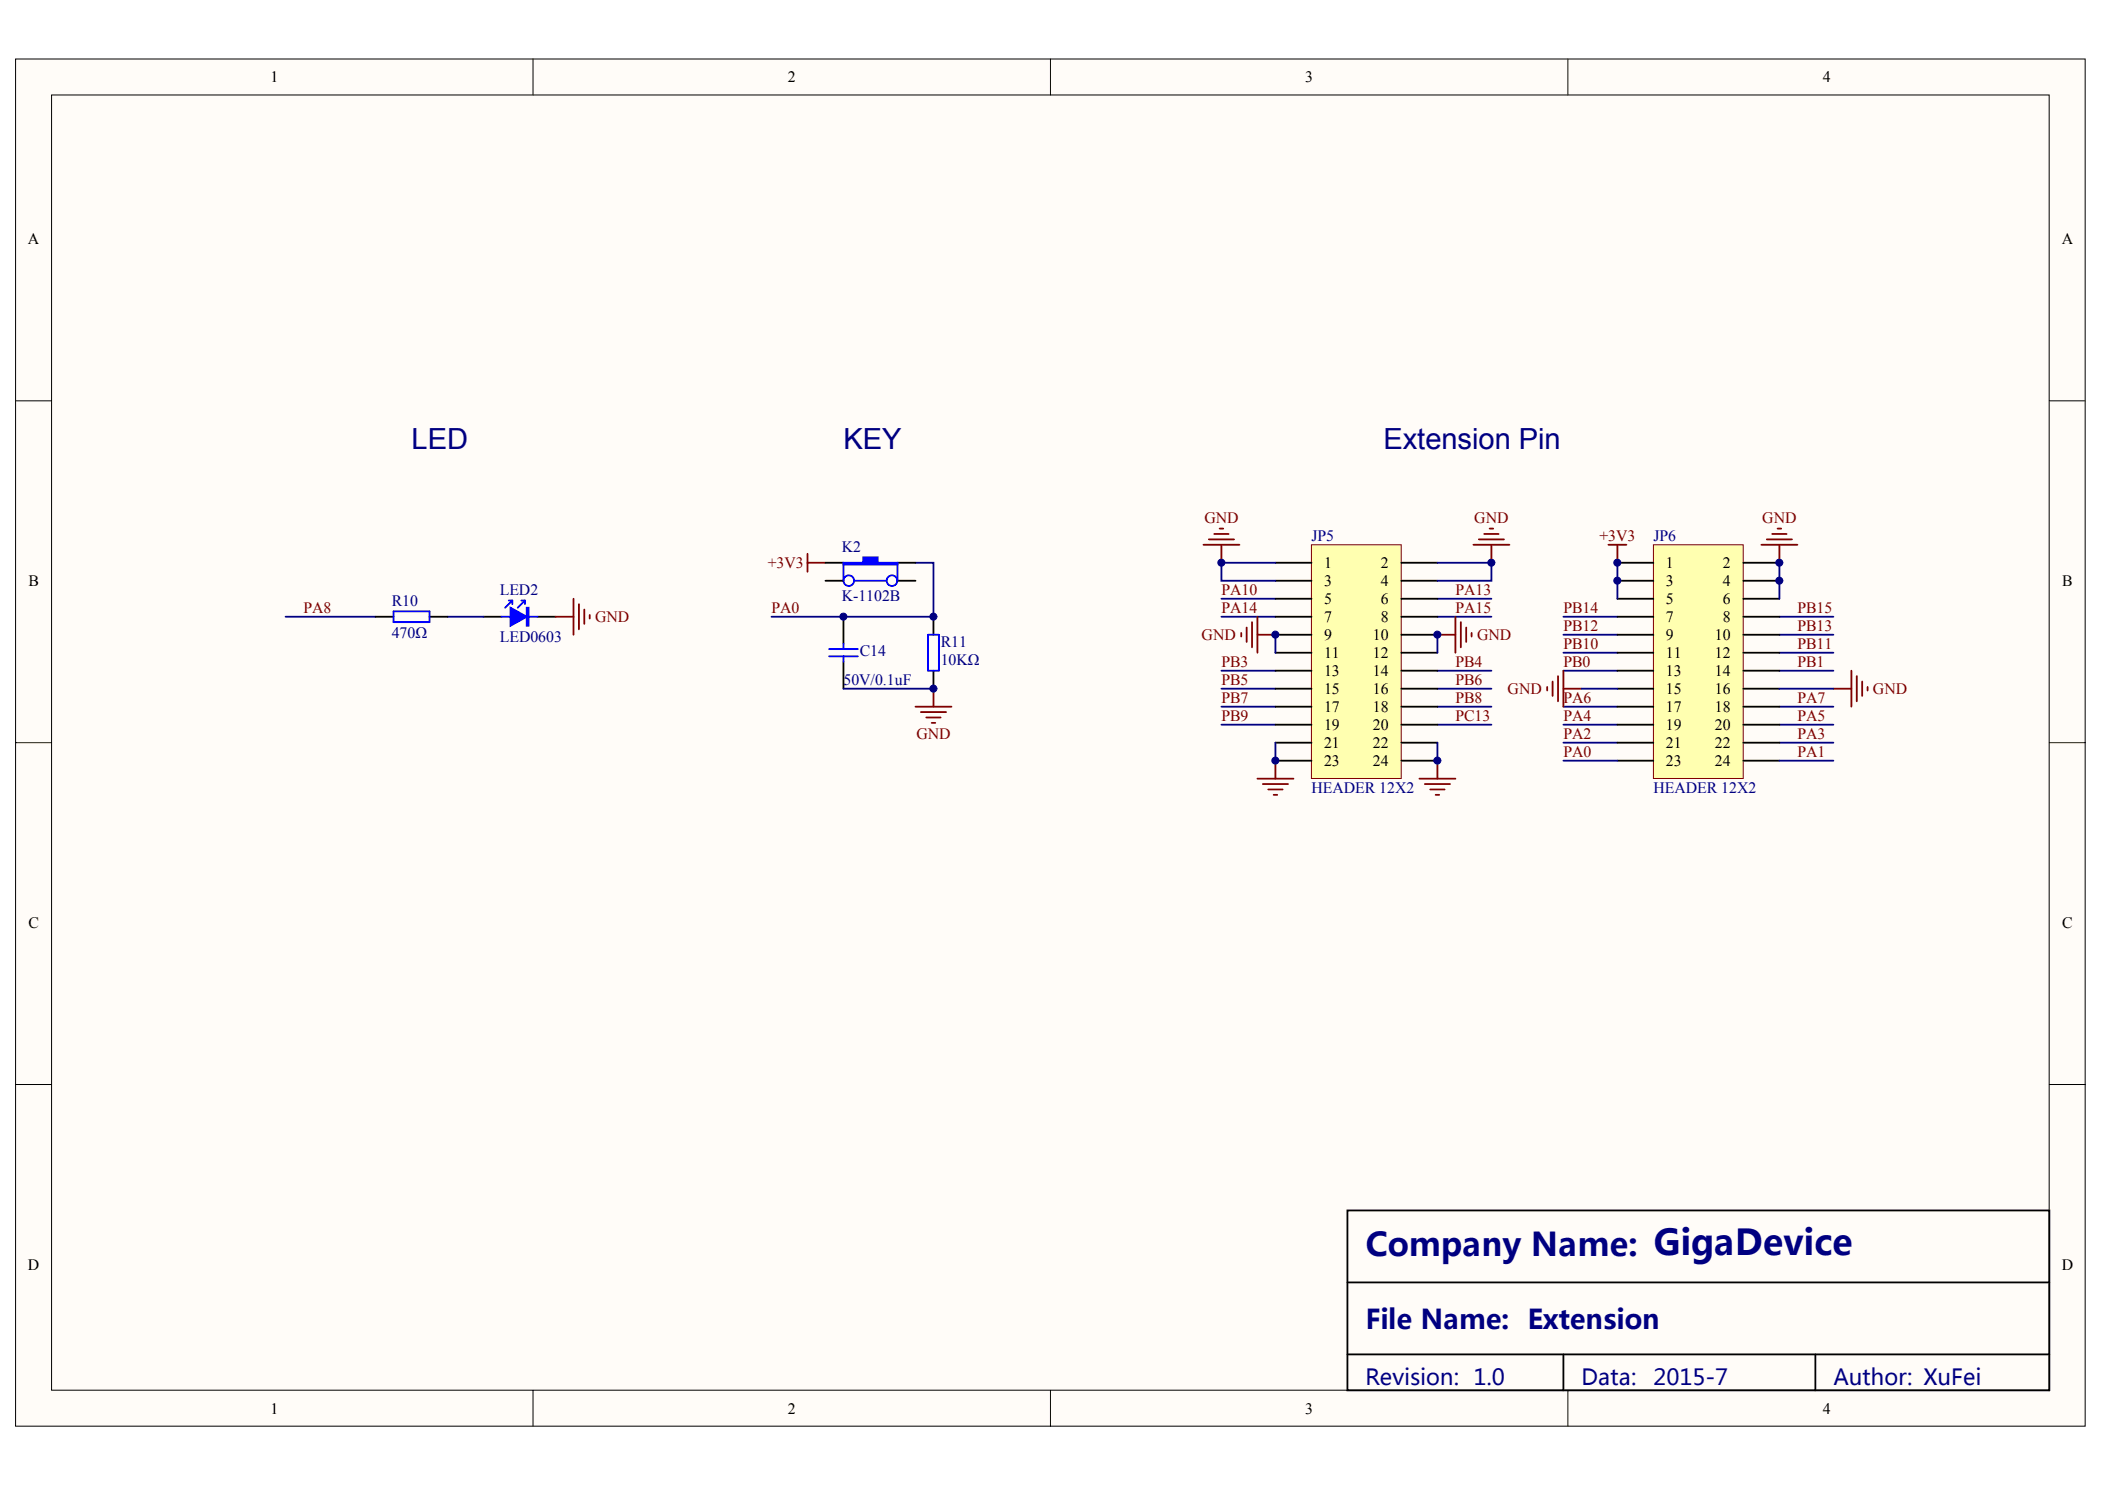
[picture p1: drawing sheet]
<svg xmlns="http://www.w3.org/2000/svg" width="297mm" height="210mm" viewBox="0 0 297 210" stroke-linecap="round" stroke-linejoin="round" font-family="sans-serif">
<g fill="#fffcf8" stroke="#000" stroke-width=".14">
<path d="M2.2 8.3h292v192.9h-292z"/>
<path d="M7.3 13.4h281.9v182.7h-281.9z"/>
</g>
<path d="M75.2 8.3v5.1M148.2 8.3v5.1M221.2 8.3v5.1M2.2 56.5h5.1M289.2 56.5h5.1M2.2 104.8h5.1M289.2 104.8h5.1M2.2 153h5.1M289.2 153h5.1M75.2 196.1v5.1M148.2 196.1v5.1M221.2 196.1v5.1" fill="none" stroke="#000" stroke-width=".14"/>
<path d="M53 87h2.5M60.6 87h2.6M68.2 87h2.6M75.8 87h2.6M190.1 170.8h99.1v25.3h-99.1zM190.1 180.9h99.1M190.1 191.1h99.1M220.6 191.1v5M256.2 191.1v5" fill="none" stroke="#000" stroke-width=".25"/>
<g fill="#00f" stroke="#00f" stroke-width=".25">
<path d="M72 85.7l2.3 1.3-2.3 1.3z"/>
<path d="M74.3 85.7h.3v2.6h-.3z" fill-rule="evenodd"/>
</g>
<path d="M55.5 86.2h5.1v1.6h-5.1zM70.8 87h1.2M71.8 84.7h.5M72.3 84.7l-1 1M72.3 84.7v.5M73.6 84.7h.5M74.1 84.7l-1 1M74.1 84.7v.5M74.6 87h1.2" fill="none" stroke="#00f" stroke-width=".25"/>
<g fill="none" stroke="#000080" stroke-width=".25">
<path d="M40.3 87h12.7M63.2 87h5M172.4 87h7.6M172.4 84.5h7.6M172.4 94.6h7.6M172.4 97.2h7.6M172.4 99.7h7.6M202.8 87h7.7M202.8 84.5h7.7M202.8 94.6h7.7M202.8 97.2h7.7M202.8 99.7h7.7"/>
<path d="M220.6 87h7.6M220.6 94.6h7.6M220.6 99.7h7.6M220.6 89.5h7.6M220.6 92.1h7.6M251.1 87h7.6M251.1 94.6h7.6M251.1 99.7h7.6M251.1 89.5h7.6M251.1 92.1h7.6M172.4 102.2h7.6M202.8 102.2h7.7"/>
<path d="M220.6 102.2h7.6M220.6 104.8h7.6M251.1 102.2h7.6M251.1 104.8h7.6"/>
</g>
<path d="M227 76.8h2.5M228.2 76.8v2.6M248.6 76.8h5M249.3 76.1h3.6M250.1 75.3h2M250.8 74.6h.5M251.1 76.8v2.6M78.4 87h2.5M80.9 84.5v5M81.7 85.2v3.6M82.5 86v2M83.2 86.7v.6" fill="none" stroke="#800000" stroke-width=".25"/>
<path d="M185.1 76.8h12.6v33h-12.6z" fill="#ffffb0" stroke="#800000" stroke-width=".14"/>
<g fill="none" stroke="#000" stroke-width=".25">
<path d="M180 79.4h5.1M197.8 79.4h5M180 81.9h5.1M180 84.5h5.1M180 87h5.1M180 89.5h5.1M180 92.1h5.1M180 94.6h5.1M180 97.2h5.1M180 99.7h5.1M197.8 81.9h5M197.8 84.5h5"/>
<path d="M197.8 87h5M197.8 89.5h5M197.8 92.1h5M197.8 94.6h5M197.8 97.2h5M197.8 99.7h5M180 102.2h5.1M180 104.8h5.1M180 107.3h5.1M197.8 102.2h5M197.8 104.8h5M197.8 107.3h5"/>
</g>
<path d="M233.3 76.8h12.7v33h-12.7z" fill="#ffffb0" stroke="#800000" stroke-width=".14"/>
<g fill="none" stroke="#000" stroke-width=".25">
<path d="M116.5 79.4h2.5M126.6 79.4h2.6M228.2 79.4h5.1M246 79.4h5.1M116.5 81.9h2.5M119 87v3.8M119 93.3v3.9M126.6 81.9h2.6M131.7 87v2.5M131.7 94.6v2.6M228.2 81.9h5.1M228.2 84.5h5.1"/>
<path d="M228.2 87h5.1M228.2 89.5h5.1M228.2 92.1h5.1M228.2 94.6h5.1M228.2 97.2h5.1M228.2 99.7h5.1M246 81.9h5.1M246 84.5h5.1M246 87h5.1M246 89.5h5.1M246 92.1h5.1M246 94.6h5.1"/>
<path d="M246 97.2h5.1M246 99.7h5.1M228.2 102.2h5.1M228.2 104.8h5.1M228.2 107.3h5.1M246 102.2h5.1M246 104.8h5.1M246 107.3h5.1"/>
</g>
<g fill="none" stroke="#000080" stroke-width=".25">
<path d="M129.2 79.4h2.5v7.6h-22.8M180 79.4h-7.6v2.5h7.6M202.8 79.4h7.7v2.5h-7.7M228.2 79.4v5.1M251.1 79.4v5.1M119 97.2h12.7M180 89.5v2.6M202.8 89.5v2.6M223.2 97.2h5M251.1 97.2h7.6M180 104.8v2.5M202.8 104.8v2.5"/>
<path d="M220.6 107.3h7.6M251.1 107.3h7.6"/>
</g>
<g fill="none" stroke="#800000" stroke-width=".25">
<path d="M113.9 78.1v2.6M113.9 79.4h2.6M169.8 76.8h5.1M170.6 76.1h3.5M171.3 75.3h2.1M172.1 74.6h.5M172.4 76.8v2.6M207.9 76.8h5.1M208.7 76.1h3.5M209.4 75.3h2.1M210.2 74.6h.5M210.5 76.8v2.6"/>
<path d="M129.2 99.7h5.1M131.7 97.2v2.5M175.2 89.3v.5M175.9 88.5v2.1M176.7 87.8v3.5M177.4 87v5.1M177.4 89.5h2.6M202.8 89.5h2.6M205.4 87v5.1M206.1 87.8v3.5M206.9 88.5v2.1M207.7 89.3v.5"/>
<path d="M218.3 96.9v.5M219.1 96.1v2.1M219.9 95.4v3.5M220.6 97.2h2.6M220.6 94.6v5.1M258.7 97.2h2.5M261.2 94.6v5.1M262 95.4v3.5M262.8 96.1v2.1M263.5 96.9v.5M129.9 100.5h3.6M130.7 101.2h2"/>
<path d="M131.5 102h.5M177.4 109.8h5.1M178.2 110.6h3.6M179 111.4h2M179.7 112.1h.5M180 107.3v2.5M200.3 109.8h5.1M201.1 110.6h3.5M201.8 111.4h2.1M202.6 112.1h.5M202.8 107.3v2.5"/>
</g>
<g fill="none" stroke="#00f" stroke-width=".25">
<path d="M119 79.4v2.5M126.6 79.4v2.5M117 91.6h4.1M117 92.6h4.1M119 90.8v.8M119 92.6v.7M120.5 81.9h4.6M131 89.5h1.5v5.1h-1.5z"/>
<circle cx="119.8" cy="81.9" r=".75"/>
<circle cx="125.9" cy="81.9" r=".75"/>
</g>
<path d="M119 79.4h2.8v-.8h2.1v.8h2.7v.2h-7.6z" fill-rule="evenodd" fill="#00f" stroke="#00f" stroke-width=".25"/>
<g fill="#000080" stroke="#000080" stroke-width=".14">
<circle cx="119" cy="87" r=".5"/>
<circle cx="131.7" cy="97.1" r=".5"/>
<circle cx="131.7" cy="87" r=".5"/>
<circle cx="172.3" cy="79.4" r=".5"/>
<circle cx="180" cy="107.3" r=".5"/>
<circle cx="180" cy="89.5" r=".5"/>
<circle cx="202.8" cy="107.3" r=".5"/>
<circle cx="202.8" cy="89.5" r=".5"/>
<circle cx="210.4" cy="79.4" r=".5"/>
<circle cx="228.2" cy="81.9" r=".5"/>
<circle cx="228.2" cy="79.4" r=".5"/>
<circle cx="251.1" cy="81.9" r=".5"/>
<circle cx="251.1" cy="79.4" r=".5"/>
</g>
<text font-size="4.6" fill="#000080" x="192.7" y="177.1">Company Name: GigaDevice</text>
<g font-size="4.1" fill="#000080">
<text x="58.1" y="63.3">LED</text>
<text x="119" y="63.3">KEY</text>
<text x="195.2" y="63.3">Extension Pin</text>
</g>
<text font-size="3.8" fill="#000080" x="192.7" y="187.5">File Name: Extension</text>
<g font-size="3.1" fill="#000080">
<text x="192.7" y="195.4">Revision: 1.0</text>
<text x="223.2" y="195.4">Data:</text>
<text x="233.3" y="195.4">2015-7</text>
<text x="258.7" y="195.4">Author: XuFei</text>
</g>
<g font-size="2.2">
<text x="38.2" y="11.6">1</text>
<text x="111.2" y="11.6">2</text>
<text x="184.2" y="11.6">3</text>
<text x="257.2" y="11.6">4</text>
<text x="4" y="34.4">A</text>
<text x="290.9" y="34.4">A</text>
<text x="4" y="82.6">B</text>
<text x="186.8" y="80.2">1</text>
<text x="186.8" y="82.7">3</text>
<text x="194.9" y="80.2">2</text>
<text x="194.9" y="82.7">4</text>
<text x="235.1" y="80.2">1</text>
<text x="235.1" y="82.7">3</text>
<text x="243.1" y="80.2">2</text>
<text x="243.1" y="82.7">4</text>
<text x="291" y="82.6">B</text>
<text x="186.8" y="85.2">5</text>
<text x="186.8" y="87.8">7</text>
<text x="194.9" y="85.2">6</text>
<text x="194.9" y="87.8">8</text>
<text x="235.1" y="85.2">5</text>
<text x="235.1" y="87.8">7</text>
<text x="243.1" y="85.2">6</text>
<text x="243.1" y="87.8">8</text>
<text x="186.8" y="90.3">9</text>
<text x="186.8" y="92.8">11</text>
<text x="186.8" y="95.4">13</text>
<text x="193.7" y="90.3">10</text>
<text x="193.7" y="92.8">12</text>
<text x="193.7" y="95.4">14</text>
<text x="235.1" y="90.3">9</text>
<text x="235.1" y="92.8">11</text>
<text x="235.1" y="95.4">13</text>
<text x="242" y="90.3">10</text>
<text x="242" y="92.8">12</text>
<text x="242" y="95.4">14</text>
<text x="186.8" y="97.9">15</text>
<text x="186.8" y="100.5">17</text>
<text x="193.7" y="97.9">16</text>
<text x="193.7" y="100.5">18</text>
<text x="235.1" y="97.9">15</text>
<text x="235.1" y="100.5">17</text>
<text x="242" y="97.9">16</text>
<text x="242" y="100.5">18</text>
<text x="186.8" y="103">19</text>
<text x="186.8" y="105.5">21</text>
<text x="193.7" y="103">20</text>
<text x="193.7" y="105.5">22</text>
<text x="235.1" y="103">19</text>
<text x="235.1" y="105.5">21</text>
<text x="242" y="103">20</text>
<text x="242" y="105.5">22</text>
<text x="186.8" y="108.1">23</text>
<text x="193.7" y="108.1">24</text>
<text x="235.1" y="108.1">23</text>
<text x="242" y="108.1">24</text>
<text x="4" y="130.9">C</text>
<text x="291" y="130.9">C</text>
<text x="4" y="179.1">D</text>
<text x="290.9" y="179.1">D</text>
<text x="38.2" y="199.4">1</text>
<text x="111.2" y="199.4">2</text>
<text x="184.2" y="199.4">3</text>
<text x="257.2" y="199.4">4</text>
</g>
<g font-size="2.2" fill="#000080">
<text x="118.8" y="77.9">K2</text>
<text x="185.1" y="76.4">JP5</text>
<text x="233.3" y="76.4">JP6</text>
<text x="70.5" y="84">LED2</text>
<text x="55.3" y="85.5">R10</text>
<text x="118.8" y="84.7">K-1102B</text>
<text x="55.3" y="90.1">470Ω</text>
<text x="70.5" y="90.6">LED0603</text>
<text x="121.3" y="92.6">C14</text>
<text x="132.7" y="91.3">R11</text>
<text x="132.7" y="93.9">10KΩ</text>
<text x="119" y="96.7">50V/0.1uF</text>
<text x="185.1" y="111.9">HEADER 12X2</text>
<text x="233.3" y="111.9">HEADER 12X2</text>
</g>
<g font-size="2.2" fill="#800000">
<text x="169.9" y="73.8">GND</text>
<text x="208" y="73.8">GND</text>
<text x="225.7" y="76.4">+3V3</text>
<text x="248.7" y="73.8">GND</text>
<text x="108.3" y="80.2">+3V3</text>
<text x="172.4" y="84">PA10</text>
<text x="205.4" y="84">PA13</text>
<text x="42.8" y="86.5">PA8</text>
<text x="84" y="87.8">GND</text>
<text x="108.9" y="86.5">PA0</text>
<text x="172.4" y="86.5">PA14</text>
<text x="205.4" y="86.5">PA15</text>
<text x="220.6" y="89">PB12</text>
<text x="220.6" y="86.5">PB14</text>
<text x="253.6" y="89">PB13</text>
<text x="253.6" y="86.5">PB15</text>
<text x="169.6" y="90.3">GND</text>
<text x="172.4" y="94.1">PB3</text>
<text x="205.4" y="94.1">PB4</text>
<text x="208.4" y="90.3">GND</text>
<text x="220.6" y="91.6">PB10</text>
<text x="220.6" y="94.1">PB0</text>
<text x="253.6" y="91.6">PB11</text>
<text x="253.6" y="94.1">PB1</text>
<text x="172.4" y="96.7">PB5</text>
<text x="172.4" y="99.2">PB7</text>
<text x="172.4" y="101.7">PB9</text>
<text x="205.4" y="96.7">PB6</text>
<text x="205.4" y="99.2">PB8</text>
<text x="205.4" y="101.7">PC13</text>
<text x="212.7" y="97.9">GND</text>
<text x="220.6" y="99.2">PA6</text>
<text x="220.6" y="101.7">PA4</text>
<text x="253.6" y="99.2">PA7</text>
<text x="253.6" y="101.7">PA5</text>
<text x="264.3" y="97.9">GND</text>
<text x="129.3" y="104.2">GND</text>
<text x="220.6" y="104.3">PA2</text>
<text x="220.6" y="106.8">PA0</text>
<text x="253.6" y="104.3">PA3</text>
<text x="253.6" y="106.8">PA1</text>
</g>
</svg>
